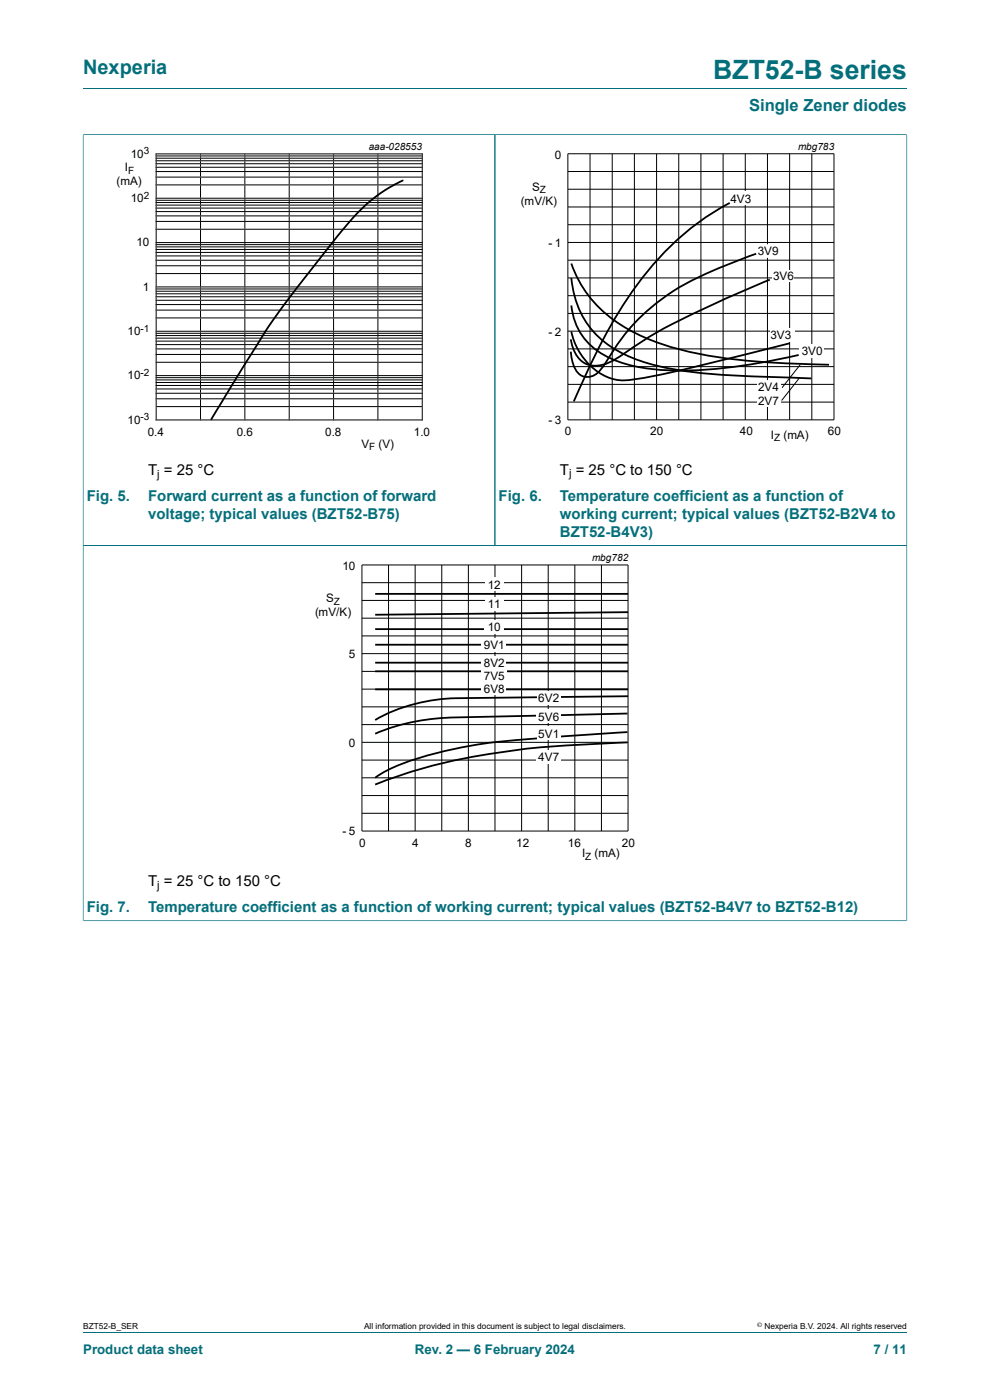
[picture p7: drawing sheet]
<svg xmlns="http://www.w3.org/2000/svg" width="210mm" height="297mm" viewBox="0 0 210 297" stroke-linecap="round" stroke-linejoin="round" font-family="sans-serif">
<path d="M17.6 18.8h174.8M17.6 28.6h174.8M17.6 28.5v87.2h174.8v-87.2M105 28.6v87.1" fill="none" stroke="#036f7b" stroke-width=".21"/>
<g fill="none" stroke="#fefefe" stroke-width=".21">
<path d="M33.1 39.2h56.5M33.1 37.6h56.5M33.1 36.4h56.5M33.1 35.5h56.5M33.1 34.7h56.5M33.1 34.1h56.5M33.1 33.6h56.5M33.1 33.1h56.5M33.1 32.6h56.5M102.3 29.8h-81.9v66.3h81.9M33.1 58h56.5M33.1 56.4h56.5"/>
<path d="M33.1 55.2h56.5M33.1 54.3h56.5M33.1 53.5h56.5M33.1 52.9h56.5M33.1 52.4h56.5M33.1 51.9h56.5M33.1 51.5h56.5M33.1 48.6h56.5M33.1 47h56.5M33.1 45.8h56.5M33.1 44.9h56.5M33.1 44.1h56.5"/>
<path d="M33.1 43.5h56.5M33.1 43h56.5M33.1 42.5h56.5M33.1 42.1h56.5M33.1 79.7h56.5M33.1 76.9h56.5M33.1 75.2h56.5M33.1 74h56.5M33.1 73.1h56.5M33.1 72.4h56.5M33.1 71.7h56.5M33.1 71.2h56.5"/>
<path d="M33.1 70.7h56.5M33.1 70.3h56.5M33.1 67.4h56.5M33.1 65.8h56.5M33.1 64.6h56.5M33.1 63.7h56.5M33.1 63h56.5M33.1 62.3h56.5M33.1 61.8h56.5M33.1 61.3h56.5M33.1 60.9h56.5M33.1 89.1h56.5"/>
<path d="M33.1 86.3h56.5M33.1 84.6h56.5M33.1 83.4h56.5M33.1 82.5h56.5M33.1 81.8h56.5M33.1 81.1h56.5M33.1 80.6h56.5M33.1 80.1h56.5"/>
</g>
<g fill="none" stroke="#000" stroke-width=".21">
<path d="M33.1 32.6h56.5v56.5h-56.5zM33.1 39.2h56.5M33.1 37.6h56.5M33.1 36.4h56.5M33.1 35.5h56.5M33.1 34.7h56.5M33.1 34.1h56.5M33.1 33.6h56.5M33.1 33.1h56.5M42.5 32.6v56.5M51.9 32.6v56.5M61.3 32.6v56.5"/>
<path d="M70.8 32.6v56.5M80.2 32.6v56.5M120.5 32.6h56.4v56.5h-56.4zM120.5 36.4h56.4M125.2 32.6v56.5M129.9 32.6v56.5M134.6 32.6v56.5M139.3 32.6v56.5M144 32.6v56.5M148.7 32.6v56.5M153.4 32.6v56.5M158.1 32.6v56.5"/>
<path d="M162.8 32.6v56.5M167.5 32.6v56.5M172.2 32.6v56.5M33.1 58h56.5M33.1 56.4h56.5M33.1 55.2h56.5M33.1 54.3h56.5M33.1 53.5h56.5M33.1 52.9h56.5M33.1 52.4h56.5M33.1 51.9h56.5M33.1 51.5h56.5"/>
<path d="M33.1 48.6h56.5M33.1 47h56.5M33.1 45.8h56.5M33.1 44.9h56.5M33.1 44.1h56.5M33.1 43.5h56.5M33.1 43h56.5M33.1 42.5h56.5M33.1 42.1h56.5M120.5 55.2h56.4M120.5 51.4h56.4M120.5 59h56.4"/>
<path d="M120.5 43.9h56.4M120.5 40.1h56.4M120.5 47.7h56.4M33.1 79.7h56.5M33.1 76.9h56.5M33.1 75.2h56.5M33.1 74h56.5M33.1 73.1h56.5M33.1 72.4h56.5M33.1 71.7h56.5M33.1 71.2h56.5M33.1 70.7h56.5"/>
<path d="M33.1 70.3h56.5M33.1 67.4h56.5M33.1 65.8h56.5M33.1 64.6h56.5M33.1 63.7h56.5M33.1 63h56.5M33.1 62.3h56.5M33.1 61.8h56.5M33.1 61.3h56.5M33.1 60.9h56.5M120.5 74h56.4M120.5 70.3h56.4"/>
<path d="M120.5 77.8h56.4M120.5 62.7h56.4M120.5 66.5h56.4M33.1 86.3h56.5M33.1 84.6h56.5M33.1 83.4h56.5M33.1 82.5h56.5M33.1 81.8h56.5M33.1 81.1h56.5M33.1 80.6h56.5M33.1 80.1h56.5M120.5 81.5h56.4"/>
<path d="M120.5 85.3h56.4"/>
</g>
<path d="M85.4 38.3l-3.8 2.1-3.4 2.5-2.9 2.9-3.8 4.4-8.6 11-5.8 7.9-12.3 19.8M121.2 55.9a25.8 25.8 0 0 0 13.2 14.6 64.3 64.3 0 0 0 23.4 6l8.1 .5 10 .4M121.2 59a18.9 18.9 0 0 0 11.3 16.2 56.6 56.6 0 0 0 20 4.3l19.6 .8M154.8 43a61.2 61.2 0 0 0-23.6 23.3 156 156 0 0 0-9.5 18.9M160.4 53.8l-1.4 .5a94.7 94.7 0 0 0-16.1 7.4 42.4 42.4 0 0 0-14.5 15.4 6 6 0 0 1-3.1 2.8 2.89 2.89 0 0 1-3.5-2.2l-.5-1.7-.2-1.4M163.3 59.3a254.9 254.9 0 0 0-24.5 11.5l-1.6 1a73.5 73.5 0 0 1-8.4 5.3 5.1 5.1 0 0 1-7.2-3.1l-.5-2M121.2 64.8a13.5 13.5 0 0 0 8.9 11.5 40.2 40.2 0 0 0 17.2 2.3 127.4 127.4 0 0 0 22.1-3.3M121.2 70.3a13 13 0 0 0 10 10.3 46.4 46.4 0 0 0 11.4-1.7l25-6.1" fill="none" stroke="#000" stroke-width=".38"/>
<g fill="#fff">
<path d="M155.6 40.6h3.8v2.9h-3.8z"/>
<path d="M160.9 51.8l4.2 .1v2.9l-4.2-.1z"/>
<path d="M163.8 57.3h4.5v2.4h-4.5z"/>
<path d="M169.6 72.9h5.2v2.9h-5.2z"/>
<path d="M163.3 69.6h5.2v2.9h-5.2z"/>
<path d="M160.6 80.6h5.1v2.9h-5.1z"/>
<path d="M160.6 83.5h5.1v2.9h-5.1z"/>
</g>
<g fill="none" stroke="#000" stroke-width=".21">
<path d="M169.7 77.4l-3.8 4.9M169.6 80.1l-3.8 4.9M76.8 119.9h56.4v56.4h-56.4zM82.4 119.9v56.4M88.1 119.9v56.4M93.7 119.9v56.4M99.4 119.9v56.4M105 119.9v56.4M110.6 119.9v56.4M116.3 119.9v56.4M121.9 119.9v56.4M127.6 119.9v56.4"/>
<path d="M76.8 123.6h56.4M76.8 131.1h56.4M76.8 138.7h56.4M76.8 127.4h56.4M76.8 134.9h56.4M76.8 146.2h56.4M76.8 157.5h56.4M76.8 150h56.4M76.8 153.7h56.4M76.8 142.4h56.4M76.8 161.2h56.4M76.8 165h56.4"/>
<path d="M76.8 168.8h56.4M76.8 172.5h56.4"/>
</g>
<path d="M107.8 29.8h81.8v66.3h-81.8z" fill="none" stroke="#fff" stroke-width=".21"/>
<path d="M17.6 195.3h174.8M17.6 195.4v-79.7h174.8v79.7" fill="none" stroke="#036f7b" stroke-width=".21"/>
<path d="M79.6 136.8h53.6M79.6 133.5h53.6M79.6 126h53.6M133.2 129.9l-53.6 .5M79.6 142.4h53.6M79.6 146.2h53.6M79.6 140.6h53.6M133.1 151.4l-32.3 .7a52.5 52.5 0 0 0-19.9 3l-1.3 .6M133.1 155.3l-.8 .1a512.1 512.1 0 0 0-31.1 2.6 75.2 75.2 0 0 0-19.1 5.4l-2.5 1.6M133.1 157.5a213.5 213.5 0 0 0-33.2 3.1 106.2 106.2 0 0 0-20.3 5.8M133.2 147.7l-30.4 .3a64.2 64.2 0 0 0-12.7 .9 33.2 33.2 0 0 0-10.5 3.8" fill="none" stroke="#000" stroke-width=".38"/>
<g fill="#fff">
<path d="M113.7 159h5.2v2.9h-5.2z"/>
<path d="M102.9 122.5h3.9v2.9h-3.9z"/>
<path d="M102.9 126.7h3.9v2.9h-3.9z"/>
<path d="M102.8 131.6h4.1v2.9h-4.1z"/>
<path d="M102.1 135.3h5.3v2.9h-5.3z"/>
<path d="M102.1 139.1h5.2v2.9h-5.2z"/>
<path d="M102.1 141.8h5.4v2.9h-5.4z"/>
<path d="M102.1 144.5h5.2v2.9h-5.2z"/>
<path d="M113.9 146.6h5.1v2.9h-5.1z"/>
<path d="M113.8 150.5h5.2v2.9h-5.2z"/>
<path d="M113.8 154.1h5.1v2.9h-5.1z"/>
</g>
<path d="M64.1 117h81.8v66.4h-81.8z" fill="none" stroke="#fff" stroke-width=".21"/>
<path d="M17.6 28.6v166.7M17.7 28.6h174.6M105 28.6v87.1M192.4 28.6v166.7M17.7 115.7h174.6M17.7 195.3h174.6M17.6 282.6h174.8" fill="none" stroke="#036f7b" stroke-width=".21"/>
<text font-size="5.6" fill="#036f7b" x="151.3" y="16.8">BZT52-B series</text>
<text font-size="4.2" fill="#036f7b" x="17.6" y="15.6">Nexperia</text>
<text font-size="3.5" fill="#036f7b" x="158.9" y="23.7">Single Zener diodes</text>
<g font-size="3.2">
<text x="31.4" y="100.7">T = 25 °C</text>
<text x="118.8" y="100.7">T = 25 °C to 150 °C</text>
<text x="31.4" y="187.9">T = 25 °C to 150 °C</text>
</g>
<g font-size="3.2" fill="#036f7b">
<text x="18.4" y="106.3">Fig. 5.</text>
<text x="31.4" y="106.3">Forward current as a function of forward</text>
<text x="105.8" y="106.2">Fig. 6.</text>
<text x="118.8" y="106.2">Temperature coefficient as a function of</text>
<text x="31.4" y="110.1">voltage; typical values (BZT52-B75)</text>
<text x="118.8" y="110.1">working current; typical values (BZT52-B2V4 to</text>
<text x="118.8" y="113.9">BZT52-B4V3)</text>
<text x="18.4" y="193.5">Fig. 7.</text>
<text x="31.4" y="193.5">Temperature coefficient as a function of working current; typical values (BZT52-B4V7 to BZT52-B12)</text>
</g>
<g font-size="2.8" fill="#036f7b">
<text x="17.6" y="287.2">Product data sheet</text>
<text x="88" y="287.2">Rev. 2 — 6 February 2024</text>
<text x="185.3" y="287.2">7 / 11</text>
</g>
<g font-size="2.5">
<text x="27.7" y="33.4">10</text>
<text x="117.7" y="33.7">0</text>
<text x="24.7" y="39.2">(mA)</text>
<text x="26.5" y="36.3">I</text>
<text x="112.9" y="40.5">S</text>
<text x="27.7" y="42.8">10</text>
<text x="110.5" y="43.5">(mV/K)</text>
<text x="155" y="43">4V3</text>
<text x="28.9" y="52.2">10</text>
<text x="116.3" y="52.4">- 1</text>
<text x="160.7" y="54.1">3V9</text>
<text x="164" y="59.4">3V6</text>
<text x="30.3" y="61.7">1</text>
<text x="27" y="71.1">10</text>
<text x="116.3" y="71.2">- 2</text>
<text x="163.5" y="72">3V3</text>
<text x="170.1" y="75.3">3V0</text>
<text x="27" y="80.5">10</text>
<text x="160.8" y="83">2V4</text>
<text x="27" y="89.9">10</text>
<text x="116.3" y="89.9">- 3</text>
<text x="160.8" y="85.9">2V7</text>
<text x="31.3" y="92.4">0.4</text>
<text x="50.2" y="92.4">0.6</text>
<text x="69" y="92.4">0.8</text>
<text x="76.7" y="95">V</text>
<text x="80.3" y="95">(V)</text>
<text x="87.8" y="92.4">1.0</text>
<text x="119.8" y="92.4">0</text>
<text x="137.9" y="92.4">20</text>
<text x="156.9" y="92.4">40</text>
<text x="163.5" y="93.1">I</text>
<text x="166.2" y="93.1">(mA)</text>
<text x="175.6" y="92.4">60</text>
<text x="72.7" y="120.9">10</text>
<text x="103.5" y="124.9">12</text>
<text x="66.8" y="130.8">(mV/K)</text>
<text x="69.2" y="127.7">S</text>
<text x="103.5" y="129.1">11</text>
<text x="102.6" y="137.7">9V</text>
<text x="103.5" y="134">10</text>
<text x="105.7" y="137.7">1</text>
<text x="74" y="139.6">5</text>
<text x="102.6" y="141.5">8V</text>
<text x="105.7" y="141.5">2</text>
<text x="102.6" y="144.2">7V</text>
<text x="102.6" y="146.9">6V</text>
<text x="105.7" y="144.2">5</text>
<text x="105.7" y="146.9">8</text>
<text x="114.2" y="149">6V2</text>
<text x="114.2" y="152.9">5V6</text>
<text x="74" y="158.5">0</text>
<text x="114.2" y="161.5">4V7</text>
<text x="114.2" y="156.6">5V1</text>
<text x="72.7" y="177.1">- 5</text>
<text x="76.2" y="179.6">0</text>
<text x="87.5" y="179.6">4</text>
<text x="98.7" y="179.6">8</text>
<text x="109.5" y="179.6">12</text>
<text x="120.5" y="179.6">16</text>
<text x="131.9" y="179.6">20</text>
<text x="123.5" y="181.9">I</text>
<text x="126.1" y="181.9">(mA)</text>
</g>
<g font-size="2.4">
<text x="33.4" y="101.3">j</text>
<text x="120.7" y="101.3">j</text>
<text x="33.4" y="188.5">j</text>
</g>
<g font-size="2.1">
<text x="30.5" y="32.8">3</text>
<text x="78.2" y="31.8">aaa-028553</text>
<text x="169.3" y="31.9">mbg783</text>
<text x="27.2" y="36.8">F</text>
<text x="114.5" y="41">Z</text>
<text x="30.5" y="42.1">2</text>
<text x="29.8" y="70.3">-1</text>
<text x="29.8" y="79.7">-2</text>
<text x="29.8" y="89.1">-3</text>
<text x="78.3" y="95.5">F</text>
<text x="164.2" y="93.6">Z</text>
<text x="125.6" y="119">mbg782</text>
<text x="70.8" y="128.2">Z</text>
<text x="124.2" y="182.4">Z</text>
</g>
<g font-size="1.8">
<text x="17.6" y="282">BZT52-B_SER</text>
<text x="77.2" y="282">All information provided in this document is subject to legal disclaimers.</text>
<text x="162.2" y="282">Nexperia B.V. 2024. All rights reserved</text>
</g>
<text font-size="1.4" x="160.6" y="281.6">©</text>
</svg>
